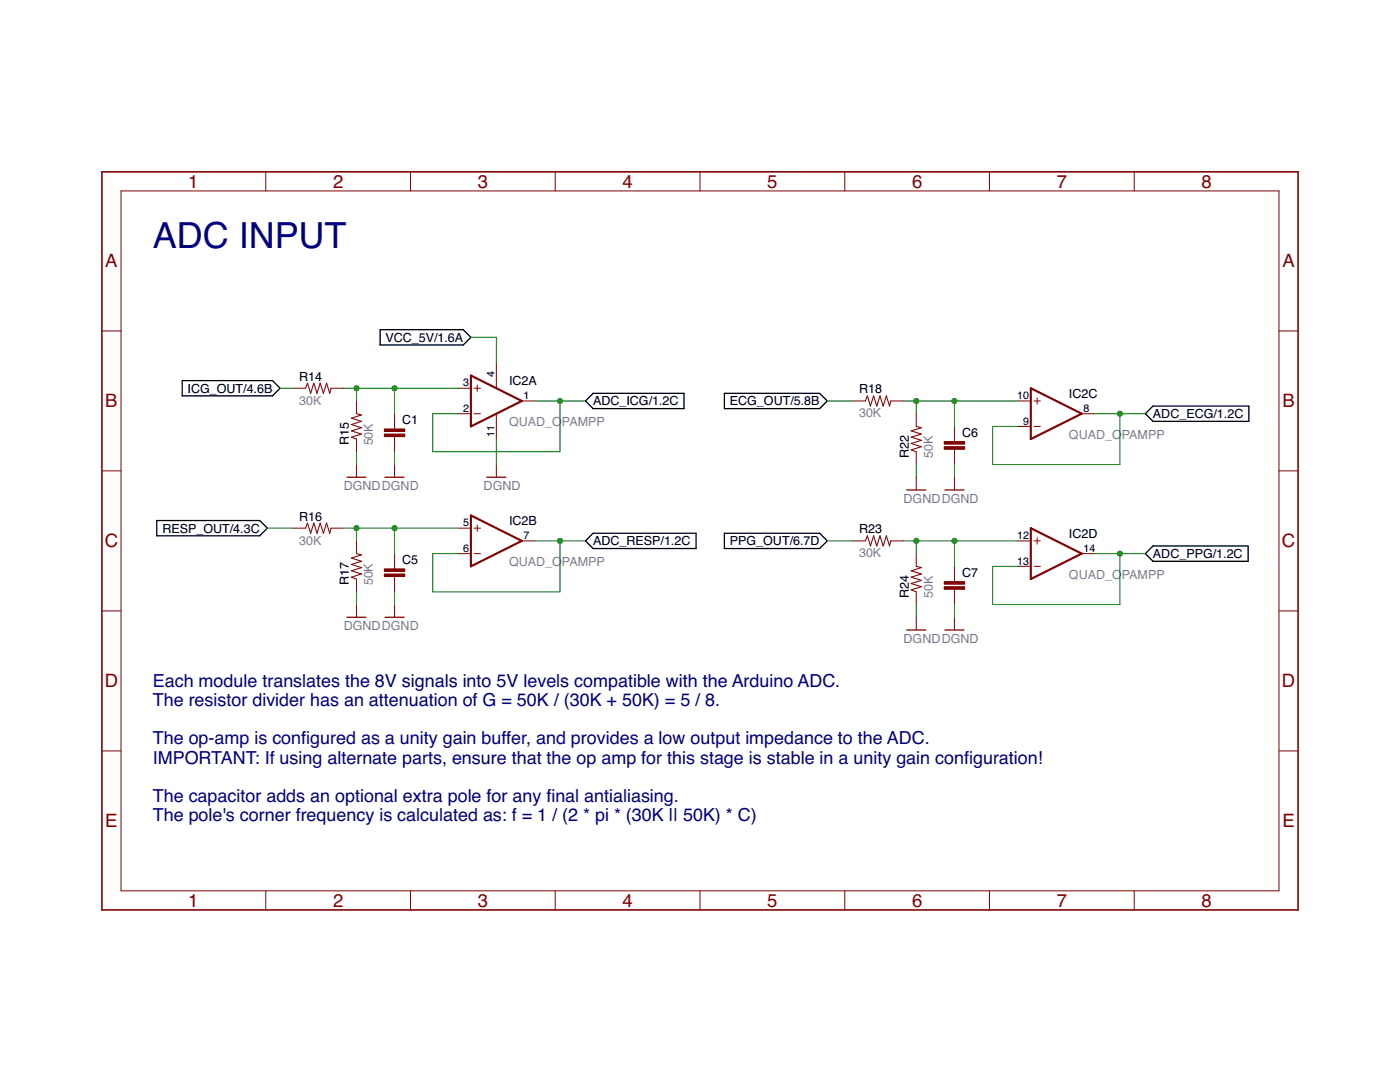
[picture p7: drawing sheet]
<svg xmlns="http://www.w3.org/2000/svg" width="279mm" height="216mm" viewBox="0 0 279 216" stroke-linecap="round" stroke-linejoin="round" font-family="sans-serif">
<path d="M36.4 75.9h18l1.5 1.6-1.5 1.5h-18zM75.9 65.8h16.6l1.5 1.5-1.5 1.5h-16.6zM144.6 78.5h19l1.5 1.5-1.5 1.5h-19zM116.8 80l1.6-1.5h18.1v3h-18.1zM228.6 82.5l1.5-1.5h19.1v3.1h-19.1zM31.3 103.9h20.5l1.6 1.5-1.6 1.5h-20.5zM116.8 107.9l1.6-1.5h20.5v3.1h-20.5zM144.6 106.4h19l1.5 1.5-1.5 1.6h-19zM228.6 110.5l1.5-1.6h19v3.1h-19z" fill="none" stroke="#000" stroke-width=".25"/>
<path d="M20.3 34.3h238.8v147.3h-238.8z" fill="none" stroke="#800000" stroke-width=".32"/>
<g fill="none" stroke="#800000" stroke-width=".2">
<path d="M24.2 38.1h231v139.7h-231zM53 34.3v3.8M81.9 34.3v3.8M110.8 34.3v3.8M139.7 34.3v3.8M168.6 34.3v3.8M197.5 34.3v3.8M226.4 34.3v3.8M20.3 66h3.9M58.4 77.5h2.6M66.1 77.5h2.5M91.4 77.5h2.6"/>
<path d="M94.6 77.5h1.3M95.2 76.8v1.3M99.1 72.4v5.1M207 79.4v1.2M255.2 66h3.9M20.3 94h3.9M71.1 80v2.5M71.1 87.6v2.5M71.1 92.7v2.5M78.7 82.5v3.1M78.7 87.1v3M78.7 92.7v2.5"/>
<path d="M91.4 82.5h2.6M94.6 82.5h1.3M99.1 82.5v5.1M99.1 92.7v2.5M104.1 80h2.6M170.2 80h2.5M177.8 80h2.5M182.9 82.5v2.6M182.9 90.1v2.6M182.9 95.2v2.6M190.5 85.1v3M190.5 89.6v3.1"/>
<path d="M190.5 95.2v2.6M203.2 80h2.5M203.2 85.1h2.5M206.4 80h1.2M206.4 85.1h1.2M215.9 82.5h2.5M255.2 94h3.9M58.4 105.4h2.6M66.1 105.4h2.5M71.1 107.9v2.6M71.1 115.5v2.6M78.7 110.5v3"/>
<path d="M78.7 115v3.1M91.4 105.4h2.6M91.4 110.5h2.6M94.6 105.4h1.3M94.6 110.5h1.3M95.2 104.8v1.2M104.1 107.9h2.6M170.2 107.9h2.5M177.8 107.9h2.5M182.9 110.5v2.5M182.9 118.1v2.5M190.5 113v3.1"/>
<path d="M190.5 117.6v3M203.2 107.9h2.5M203.2 113h2.5M206.4 107.9h1.2M206.4 113h1.2M207 107.3v1.3M215.9 110.5h2.5M20.3 121.9h3.9M71.1 120.6v2.6M78.7 120.6v2.6M182.9 123.2v2.5M190.5 123.2v2.5"/>
<path d="M255.2 121.9h3.9M20.3 149.8h3.9M255.2 149.8h3.9M53 177.8v3.8M81.9 177.8v3.8M110.8 177.8v3.8M139.7 177.8v3.8M168.6 177.8v3.8M197.5 177.8v3.8M226.4 177.8v3.8"/>
</g>
<path d="M69.2 95.2h3.8M76.8 95.2h3.8M97.2 95.2h3.8M181 97.8h3.8M188.6 97.8h3.8M69.2 123.2h3.8M76.8 123.2h3.8M181 125.7h3.8M188.6 125.7h3.8" fill="none" stroke="#800000" stroke-width=".25"/>
<path d="M61 77.5l.4-1 .6 2 .6-2 .7 2 .6-2 .6 2 .7-2 .6 2 .3-1M71.1 82.5l1 .3-2 .6 2 .7-2 .6 2 .6-2 .7 2 .6-2 .6 1 .4M172.7 80l.4-1 .6 2 .6-2 .7 2 .6-2 .7 2 .6-2 .6 2 .3-1M182.9 85.1l1 .2-2.1 .7 2.1 .6-2.1 .6 2.1 .7-2.1 .6 2.1 .6-2.1 .7 1.1 .3M61 105.4l.4-1 .6 2 .6-2 .7 2 .6-2 .6 2 .7-2 .6 2 .3-1M71.1 110.5l1 .2-2 .7 2 .6-2 .6 2 .7-2 .6 2 .6-2 .7 1 .3M172.7 107.9l.4-1 .6 2 .6-2 .7 2 .6-2 .7 2 .6-2 .6 2 .3-1M182.9 113l1 .3-2.1 .6 2.1 .6-2.1 .7 2.1 .6-2.1 .6 2.1 .7-2.1 .6 1.1 .4" fill="none" stroke="#800000" stroke-width=".21"/>
<g fill="#800000" stroke="#800000" stroke-width=".2">
<path d="M76.7 86.6h4.1v.5h-4.1z"/>
<path d="M76.7 85.6h4.1v.5h-4.1z"/>
<path d="M76.7 114.5h4.1v.5h-4.1z"/>
<path d="M76.7 113.5h4.1v.5h-4.1z"/>
<path d="M188.4 89.1h4.1v.5h-4.1z"/>
<path d="M188.4 88.1h4.1v.5h-4.1z"/>
<path d="M188.4 117.1h4.1v.5h-4.1z"/>
<path d="M188.4 116.1h4.1v.5h-4.1z"/>
</g>
<path d="M94 74.9l10.1 5.1-10.1 5.1zM205.7 77.5l10.2 5-10.2 5.1zM94 102.8l10.1 5.1-10.1 5.1zM205.7 105.4l10.2 5.1-10.2 5z" fill="none" stroke="#800000" stroke-width=".42"/>
<g fill="none" stroke="#008000" stroke-width=".2">
<path d="M55.9 77.5h2.5M68.6 77.5h22.8M71.1 77.5v2.5M78.7 77.5v5M94 67.3h5.1v5.1M71.1 90.1v2.6M78.7 90.1v2.6M99.1 87.6v5.1M106.7 80h10.1M111.8 80v10.1h-25.4v-7.6h5M165.1 80h5.1M180.3 80h22.9"/>
<path d="M182.9 80v2.5M182.9 92.7v2.5M190.5 80v5.1M190.5 92.7v2.5M218.4 82.5h10.2M223.5 82.5v10.2h-25.4v-7.6h5.1M53.4 105.4h5M68.6 105.4h22.8M71.1 105.4v2.5M71.1 118.1v2.5M78.7 105.4v5.1M78.7 118.1v2.5"/>
<path d="M106.7 107.9h10.1M111.8 107.9v10.2h-25.4v-7.6h5M165.1 107.9h5.1M180.3 107.9h22.9M182.9 107.9v2.6M190.5 107.9v5.1M218.4 110.5h10.2M223.5 110.5v10.1h-25.4v-7.6h5.1M182.9 120.6v2.6M190.5 120.6v2.6"/>
</g>
<g fill="#008000" stroke="#008000" stroke-width=".2">
<circle cx="71.1" cy="77.5" r=".51"/>
<circle cx="78.7" cy="77.5" r=".51"/>
<circle cx="111.8" cy="80" r=".51"/>
<circle cx="71.1" cy="105.4" r=".51"/>
<circle cx="78.7" cy="105.4" r=".51"/>
<circle cx="182.9" cy="80" r=".51"/>
<circle cx="190.5" cy="80" r=".51"/>
<circle cx="182.9" cy="107.9" r=".51"/>
<circle cx="190.5" cy="107.9" r=".51"/>
<circle cx="111.8" cy="107.9" r=".51"/>
<circle cx="223.5" cy="82.5" r=".51"/>
<circle cx="223.5" cy="110.5" r=".51"/>
</g>
<text font-size="7.2" fill="#000080" x="30.5" y="49.5">ADC INPUT</text>
<g font-size="3.7" fill="#800000">
<text x="37.6" y="37.5">1</text>
<text x="66.5" y="37.5">2</text>
<text x="95.4" y="37.5">3</text>
<text x="124.2" y="37.5">4</text>
<text x="153.1" y="37.5">5</text>
<text x="182" y="37.5">6</text>
<text x="210.9" y="37.5">7</text>
<text x="239.8" y="37.5">8</text>
<text x="21" y="53.4">A</text>
<text x="255.9" y="53.4">A</text>
<text x="21" y="81.3">B</text>
<text x="255.9" y="81.3">B</text>
<text x="20.9" y="109.2">C</text>
<text x="255.8" y="109.2">C</text>
<text x="20.9" y="137.2">D</text>
<text x="255.8" y="137.2">D</text>
<text x="21" y="165.1">E</text>
<text x="255.9" y="165.1">E</text>
<text x="37.6" y="181">1</text>
<text x="66.5" y="181">2</text>
<text x="95.4" y="181">3</text>
<text x="124.2" y="181">4</text>
<text x="153.1" y="181">5</text>
<text x="182" y="181">6</text>
<text x="210.9" y="181">7</text>
<text x="239.8" y="181">8</text>
</g>
<g font-size="3.6" fill="#000080">
<text x="30.5" y="137.1">Each module translates the 8V signals into 5V levels compatible with the Arduino ADC.</text>
<text x="30.5" y="140.9">The resistor divider has an attenuation of G = 50K / (30K + 50K) = 5 / 8.</text>
<text x="30.5" y="148.6">The op-amp is confgured as a unity gain buffer, and provides a low output impedance to the ADC.</text>
<text x="60.1" y="148.6">i</text>
<text x="30.5" y="152.4">IMPORTANT: If using alternate parts, ensure that the op amp for this stage is stable in a unity gain confguration!</text>
<text x="192.4" y="152.4">i</text>
<text x="30.5" y="160">The capacitor adds an optional extra pole for any fnal antialiasing.</text>
<text x="109" y="160">i</text>
<text x="30.5" y="163.8">The pole's corner frequency is calculated as: f = 1 / (2 * pi * (30K || 50K) * C)</text>
</g>
<g font-size="2.5">
<text x="76.9" y="68.2">VCC_5V/1.6A</text>
<text x="59.7" y="76">R14</text>
<text x="101.6" y="76.8">IC2A</text>
<text x="37.4" y="78.4">ICG_OUT/4.6B</text>
<text x="118.4" y="80.9">ADC_ICG/1.2C</text>
<text x="145.7" y="80.9">ECG_OUT/5.8B</text>
<text x="171.4" y="78.5">R18</text>
<text x="213.3" y="79.4">IC2C</text>
<text x="230.1" y="83.4">ADC_ECG/1.2C</text>
<text x="69.6" y="88.9" transform="rotate(-90 69.6 88.9)">R15</text>
<text x="80.3" y="84.7">C1</text>
<text x="192" y="87.2">C6</text>
<text x="181.4" y="91.4" transform="rotate(-90 181.4 91.4)">R22</text>
<text x="32.4" y="106.3">RESP_OUT/4.3C</text>
<text x="59.7" y="103.9">R16</text>
<text x="101.6" y="104.8">IC2B</text>
<text x="171.4" y="106.4">R23</text>
<text x="213.3" y="107.3">IC2D</text>
<text x="80.3" y="112.6">C5</text>
<text x="118.4" y="108.8">ADC_RESP/1.2C</text>
<text x="145.7" y="108.8">PPG_OUT/6.7D</text>
<text x="230.1" y="111.4">ADC_PPG/1.2C</text>
<text x="69.6" y="116.8" transform="rotate(-90 69.6 116.8)">R17</text>
<text x="181.4" y="119.4" transform="rotate(-90 181.4 119.4)">R24</text>
<text x="192" y="115.2">C7</text>
</g>
<g font-size="2.5" fill="#808080">
<text x="59.7" y="80.8">30K</text>
<text x="171.4" y="83.3">30K</text>
<text x="74.4" y="88.9" transform="rotate(-90 74.4 88.9)">50K</text>
<text x="101.6" y="85.1">QUAD_O</text>
<text x="112.2" y="85.1">PAMPP</text>
<text x="213.3" y="87.6">QUAD_O</text>
<text x="223.9" y="87.6">PAMPP</text>
<text x="186.2" y="91.4" transform="rotate(-90 186.2 91.4)">50K</text>
<text x="68.6" y="97.8">DGNDDGND</text>
<text x="96.5" y="97.8">DGND</text>
<text x="180.3" y="100.3">DGNDDGND</text>
<text x="59.7" y="108.7">30K</text>
<text x="101.6" y="113">QUAD_O</text>
<text x="112.2" y="113">PAMPP</text>
<text x="171.4" y="111.2">30K</text>
<text x="74.4" y="116.8" transform="rotate(-90 74.4 116.8)">50K</text>
<text x="186.2" y="119.4" transform="rotate(-90 186.2 119.4)">50K</text>
<text x="213.3" y="115.5">QUAD_O</text>
<text x="223.9" y="115.5">PAMPP</text>
<text x="68.6" y="125.7">DGNDDGND</text>
<text x="180.3" y="128.2">DGNDDGND</text>
</g>
<g font-size="2.1">
<text x="92.4" y="77.1">3</text>
<text x="98.7" y="75.1" transform="rotate(-90 98.7 75.1)">4</text>
<text x="92.4" y="82.2">2</text>
<text x="104.5" y="79.6">1</text>
<text x="203" y="79.6">10</text>
<text x="216.2" y="82.2">8</text>
<text x="98.7" y="87.1" transform="rotate(-90 98.7 87.1)">11</text>
<text x="204.2" y="84.7">9</text>
<text x="92.4" y="105">5</text>
<text x="104.5" y="107.6">7</text>
<text x="203" y="107.6">12</text>
<text x="92.4" y="110.1">6</text>
<text x="203" y="112.7">13</text>
<text x="216.2" y="110.1">14</text>
</g>
</svg>
